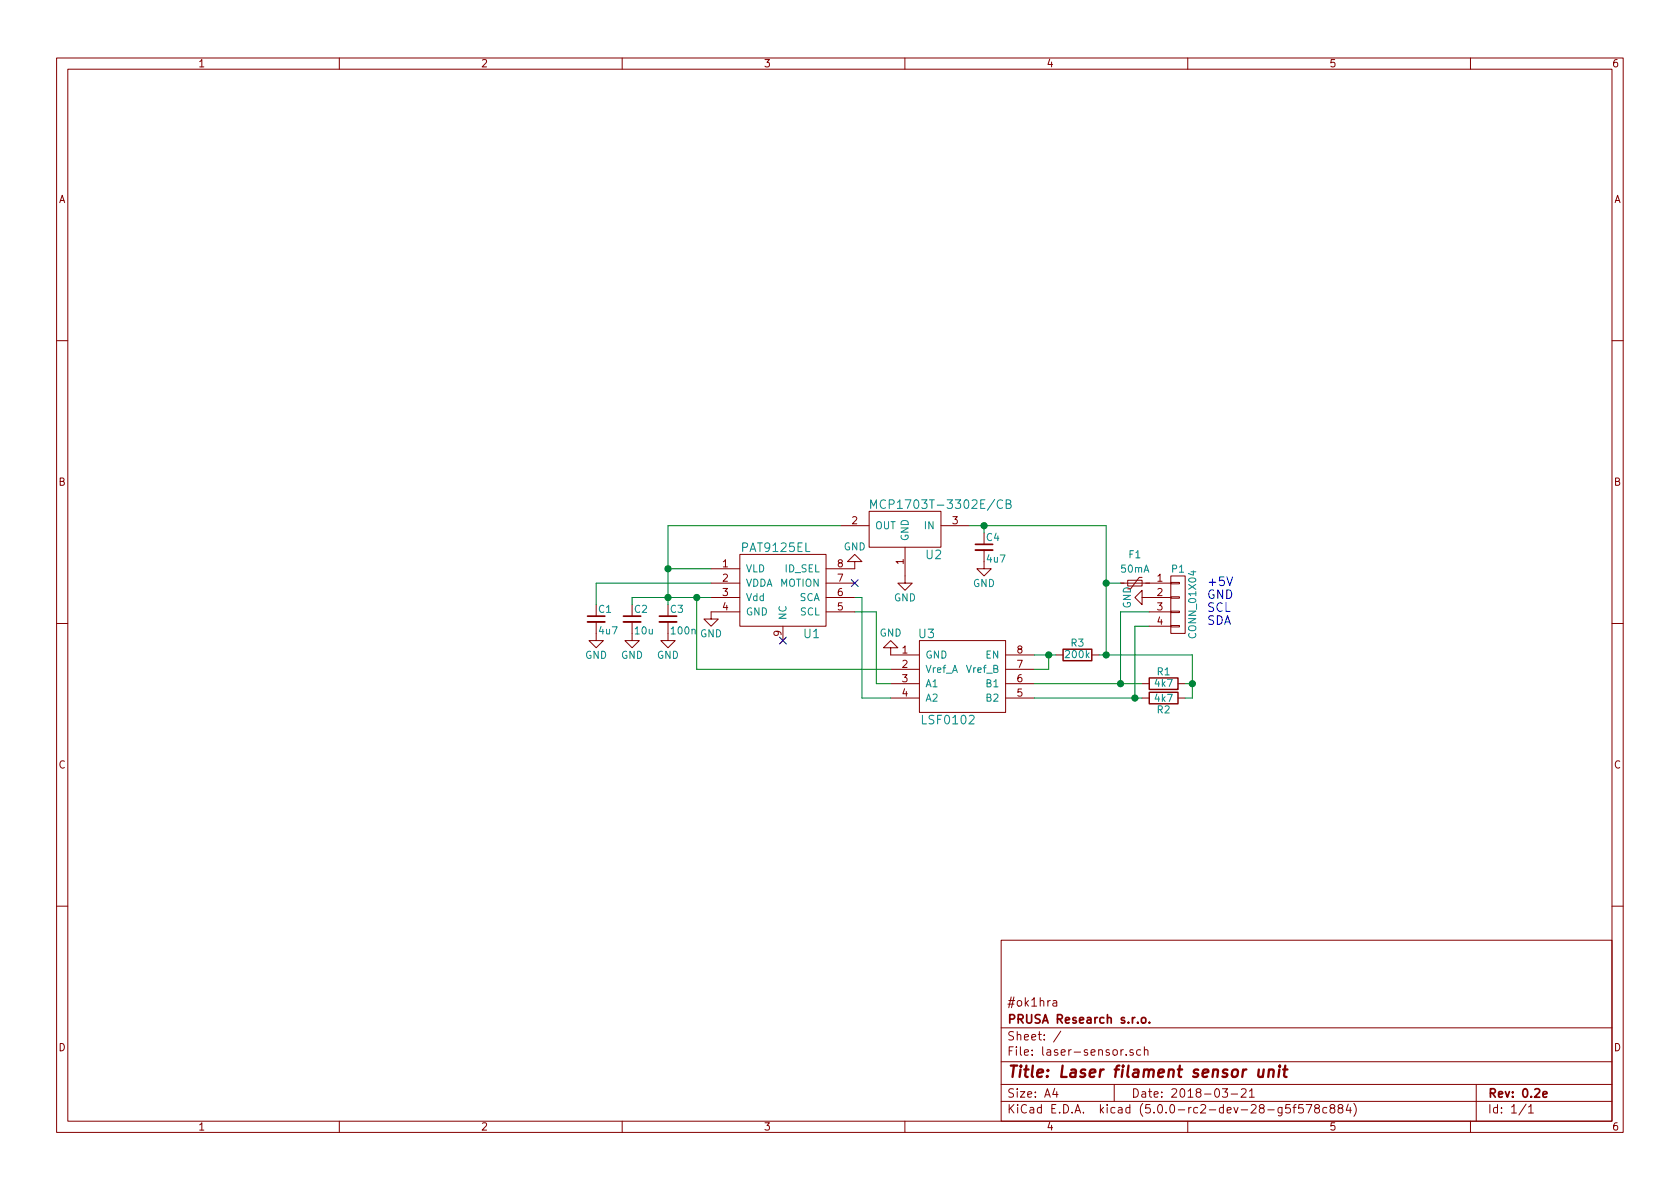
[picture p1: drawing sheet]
EESchema Schematic File Version 4
LIBS:laser-sensor-cache
EELAYER 26 0
EELAYER END
$Descr A4 11693 8268
encoding utf-8
Sheet 1 1
Title "Laser filament sensor unit"
Date "2018-03-21"
Rev "0.2e"
Comp "PRUSA Research s.r.o."
Comment1 "#ok1hra"
Comment2 ""
Comment3 ""
Comment4 ""
$EndDescr
$Comp
L ok1hra:PAT9125EL U1
U 1 1
P 5450 4100
F 0 "U1" H 5650 3800 60  0000 C CNN
F 1 "PAT9125EL" H 5400 4400 60  0000 C CNN
F 2 "ok1hra:PAT9125EL" H 5500 4100 60  0001 C CNN
F 3 "" H 5500 4100 60  0001 C CNN
	1    5450 4100
	1    0    0    -1  
$EndComp
$Comp
L laser-sensor-rescue:C_Small-device C3
U 1 1
P 4650 4300
F 0 "C3" H 4660 4370 50  0000 L CNN
F 1 "100n" H 4660 4220 50  0000 L CNN
F 2 "Capacitors_SMD:C_0603" H 4650 4300 50  0001 C CNN
F 3 "" H 4650 4300 50  0000 C CNN
	1    4650 4300
	1    0    0    -1  
$EndComp
$Comp
L laser-sensor-rescue:GND-power #PWR01
U 1 1
P 4650 4400
F 0 "#PWR01" H 4650 4150 50  0001 C CNN
F 1 "GND" H 4650 4250 50  0000 C CNN
F 2 "" H 4650 4400 50  0000 C CNN
F 3 "" H 4650 4400 50  0000 C CNN
	1    4650 4400
	1    0    0    -1  
$EndComp
$Comp
L laser-sensor-rescue:C_Small-device C2
U 1 1
P 4400 4300
F 0 "C2" H 4410 4370 50  0000 L CNN
F 1 "10u" H 4410 4220 50  0000 L CNN
F 2 "Capacitors_SMD:C_0603" H 4400 4300 50  0001 C CNN
F 3 "" H 4400 4300 50  0000 C CNN
	1    4400 4300
	1    0    0    -1  
$EndComp
$Comp
L laser-sensor-rescue:GND-power #PWR02
U 1 1
P 4400 4400
F 0 "#PWR02" H 4400 4150 50  0001 C CNN
F 1 "GND" H 4400 4250 50  0000 C CNN
F 2 "" H 4400 4400 50  0000 C CNN
F 3 "" H 4400 4400 50  0000 C CNN
	1    4400 4400
	1    0    0    -1  
$EndComp
$Comp
L laser-sensor-rescue:GND-power #PWR03
U 1 1
P 4950 4250
F 0 "#PWR03" H 4950 4000 50  0001 C CNN
F 1 "GND" H 4950 4100 50  0000 C CNN
F 2 "" H 4950 4250 50  0000 C CNN
F 3 "" H 4950 4250 50  0000 C CNN
	1    4950 4250
	1    0    0    -1  
$EndComp
NoConn ~ 5450 4450
$Comp
L laser-sensor-rescue:C_Small-device C1
U 1 1
P 4150 4300
F 0 "C1" H 4160 4370 50  0000 L CNN
F 1 "4u7" H 4160 4220 50  0000 L CNN
F 2 "Capacitors_SMD:C_0603" H 4150 4300 50  0001 C CNN
F 3 "" H 4150 4300 50  0000 C CNN
	1    4150 4300
	1    0    0    -1  
$EndComp
$Comp
L laser-sensor-rescue:GND-power #PWR04
U 1 1
P 4150 4400
F 0 "#PWR04" H 4150 4150 50  0001 C CNN
F 1 "GND" H 4150 4250 50  0000 C CNN
F 2 "" H 4150 4400 50  0000 C CNN
F 3 "" H 4150 4400 50  0000 C CNN
	1    4150 4400
	1    0    0    -1  
$EndComp
$Comp
L laser-sensor-rescue:CONN_01X04-conn P1
U 1 1
P 8200 4200
F 0 "P1" H 8200 4450 50  0000 C CNN
F 1 "CONN_01X04" V 8300 4200 50  0000 C CNN
F 2 "Pin_Headers:Pin_Header_Angled_1x04" H 8200 4200 50  0001 C CNN
F 3 "" H 8200 4200 50  0000 C CNN
	1    8200 4200
	1    0    0    -1  
$EndComp
$Comp
L laser-sensor-rescue:GND-power #PWR05
U 1 1
P 8000 4150
F 0 "#PWR05" H 8000 3900 50  0001 C CNN
F 1 "GND" H 8000 4000 50  0000 C CNN
F 2 "" H 8000 4150 50  0000 C CNN
F 3 "" H 8000 4150 50  0000 C CNN
	1    8000 4150
	0    1    1    0   
$EndComp
$Comp
L laser-sensor-rescue:GND-power #PWR06
U 1 1
P 5950 3950
F 0 "#PWR06" H 5950 3700 50  0001 C CNN
F 1 "GND" H 5950 3800 50  0000 C CNN
F 2 "" H 5950 3950 50  0000 C CNN
F 3 "" H 5950 3950 50  0000 C CNN
	1    5950 3950
	-1   0    0    1   
$EndComp
NoConn ~ 5950 4050
$Comp
L laser-sensor-rescue:78xx-RESCUE-laser-sensor-laser-sensor-rescue U2
U 1 1
P 6300 3650
F 0 "U2" H 6100 3450 60  0000 C CNN
F 1 "MCP1703T-3302E/CB" H 6050 3800 60  0000 C CNN
F 2 "TO_SOT_Packages_SMD:SOT-23" H 6250 3650 60  0001 C CNN
F 3 "" H 6250 3650 60  0001 C CNN
	1    6300 3650
	-1   0    0    -1  
$EndComp
$Comp
L laser-sensor-rescue:C_Small-device C4
U 1 1
P 6850 3800
F 0 "C4" H 6860 3870 50  0000 L CNN
F 1 "4u7" H 6860 3720 50  0000 L CNN
F 2 "Capacitors_SMD:C_0603" H 6850 3800 50  0001 C CNN
F 3 "" H 6850 3800 50  0000 C CNN
	1    6850 3800
	1    0    0    -1  
$EndComp
$Comp
L laser-sensor-rescue:GND-power #PWR07
U 1 1
P 6850 3900
F 0 "#PWR07" H 6850 3650 50  0001 C CNN
F 1 "GND" H 6850 3750 50  0000 C CNN
F 2 "" H 6850 3900 50  0000 C CNN
F 3 "" H 6850 3900 50  0000 C CNN
	1    6850 3900
	1    0    0    -1  
$EndComp
$Comp
L laser-sensor-rescue:GND-power #PWR08
U 1 1
P 6300 4000
F 0 "#PWR08" H 6300 3750 50  0001 C CNN
F 1 "GND" H 6300 3850 50  0000 C CNN
F 2 "" H 6300 4000 50  0000 C CNN
F 3 "" H 6300 4000 50  0000 C CNN
	1    6300 4000
	1    0    0    -1  
$EndComp
Text Notes 8400 4350 0    60   ~ 0
+5V\nGND\nSCL\nSDA
$Comp
L ok1hra:LSF0102 U3
U 1 1
P 6700 4700
F 0 "U3" H 6450 5000 60  0000 C CNN
F 1 "LSF0102" H 6600 4400 60  0000 C CNN
F 2 "ok1hra:LSF0102" H 6650 4700 60  0001 C CNN
F 3 "" H 6650 4700 60  0000 C CNN
	1    6700 4700
	1    0    0    -1  
$EndComp
$Comp
L laser-sensor-rescue:GND-power #PWR09
U 1 1
P 6200 4550
F 0 "#PWR09" H 6200 4300 50  0001 C CNN
F 1 "GND" H 6200 4400 50  0000 C CNN
F 2 "" H 6200 4550 50  0000 C CNN
F 3 "" H 6200 4550 50  0000 C CNN
	1    6200 4550
	-1   0    0    1   
$EndComp
$Comp
L laser-sensor-rescue:R-device R1
U 1 1
P 8100 4750
F 0 "R1" V 8180 4750 50  0000 C CNN
F 1 "4k7" V 8100 4750 50  0000 C CNN
F 2 "Resistors_SMD:R_0603" V 8030 4750 50  0001 C CNN
F 3 "" H 8100 4750 50  0000 C CNN
	1    8100 4750
	0    -1   -1   0   
$EndComp
$Comp
L laser-sensor-rescue:R-device R2
U 1 1
P 8100 4850
F 0 "R2" V 8180 4850 50  0000 C CNN
F 1 "4k7" V 8100 4850 50  0000 C CNN
F 2 "Resistors_SMD:R_0603" V 8030 4850 50  0001 C CNN
F 3 "" H 8100 4850 50  0000 C CNN
	1    8100 4850
	0    1    1    0   
$EndComp
Wire Wire Line
	4400 4150 4650 4150
Wire Wire Line
	4400 4150 4400 4200
Wire Wire Line
	4650 3650 4650 3950
Connection ~ 4650 4150
Wire Wire Line
	4950 4050 4150 4050
Wire Wire Line
	4150 4050 4150 4200
Wire Wire Line
	4950 3950 4650 3950
Wire Wire Line
	7700 3650 7700 4050
Connection ~ 4650 3950
Wire Wire Line
	5850 3650 4650 3650
Wire Wire Line
	6750 3650 6850 3650
Wire Wire Line
	6850 3700 6850 3650
Connection ~ 6850 3650
Connection ~ 4850 4150
Connection ~ 7700 4050
Wire Wire Line
	8000 4250 7800 4250
Wire Wire Line
	7800 4250 7800 4750
Wire Wire Line
	7200 4750 7800 4750
Wire Wire Line
	6200 4750 6100 4750
Wire Wire Line
	6100 4750 6100 4250
Wire Wire Line
	6100 4250 5950 4250
Wire Wire Line
	7200 4850 7900 4850
Wire Wire Line
	6200 4850 6000 4850
Wire Wire Line
	6000 4850 6000 4150
Wire Wire Line
	6000 4150 5950 4150
Wire Wire Line
	6200 4650 4850 4650
Wire Wire Line
	4850 4650 4850 4150
Connection ~ 7900 4850
Connection ~ 7800 4750
Wire Wire Line
	8300 4550 8300 4750
Wire Wire Line
	8300 4850 8250 4850
Wire Wire Line
	8250 4750 8300 4750
Connection ~ 8300 4750
$Comp
L laser-sensor-rescue:Polyfuse_Small-device F1
U 1 1
P 7900 4050
F 0 "F1" V 7700 4050 50  0000 C CNN
F 1 "50mA" V 7800 4050 50  0000 C CNN
F 2 "Resistors_SMD:R_1206" H 7950 3850 50  0001 L CNN
F 3 "" H 7900 4050 50  0001 C CNN
	1    7900 4050
	0    1    1    0   
$EndComp
Wire Wire Line
	7800 4050 7700 4050
Wire Wire Line
	8000 4350 7900 4350
Wire Wire Line
	7900 4350 7900 4850
Wire Wire Line
	4650 4150 4850 4150
Wire Wire Line
	4650 4150 4650 4200
Wire Wire Line
	4650 3950 4650 4150
Wire Wire Line
	6850 3650 7700 3650
Wire Wire Line
	4850 4150 4950 4150
Wire Wire Line
	7700 4050 7700 4550
Wire Wire Line
	7700 4550 8300 4550
Wire Wire Line
	7900 4850 7950 4850
Wire Wire Line
	7800 4750 7950 4750
Wire Wire Line
	8300 4750 8300 4850
$Comp
L laser-sensor-rescue:R-device R3
U 1 1
P 7500 4550
F 0 "R3" V 7580 4550 50  0000 C CNN
F 1 "200k" V 7500 4550 50  0000 C CNN
F 2 "Resistors_SMD:R_0603" V 7430 4550 50  0001 C CNN
F 3 "" H 7500 4550 50  0000 C CNN
	1    7500 4550
	0    -1   -1   0   
$EndComp
Wire Wire Line
	7650 4550 7700 4550
Connection ~ 7700 4550
Wire Wire Line
	7350 4550 7300 4550
Wire Wire Line
	7200 4650 7300 4650
Wire Wire Line
	7300 4650 7300 4550
Connection ~ 7300 4550
Wire Wire Line
	7300 4550 7200 4550
$EndSCHEMATC
